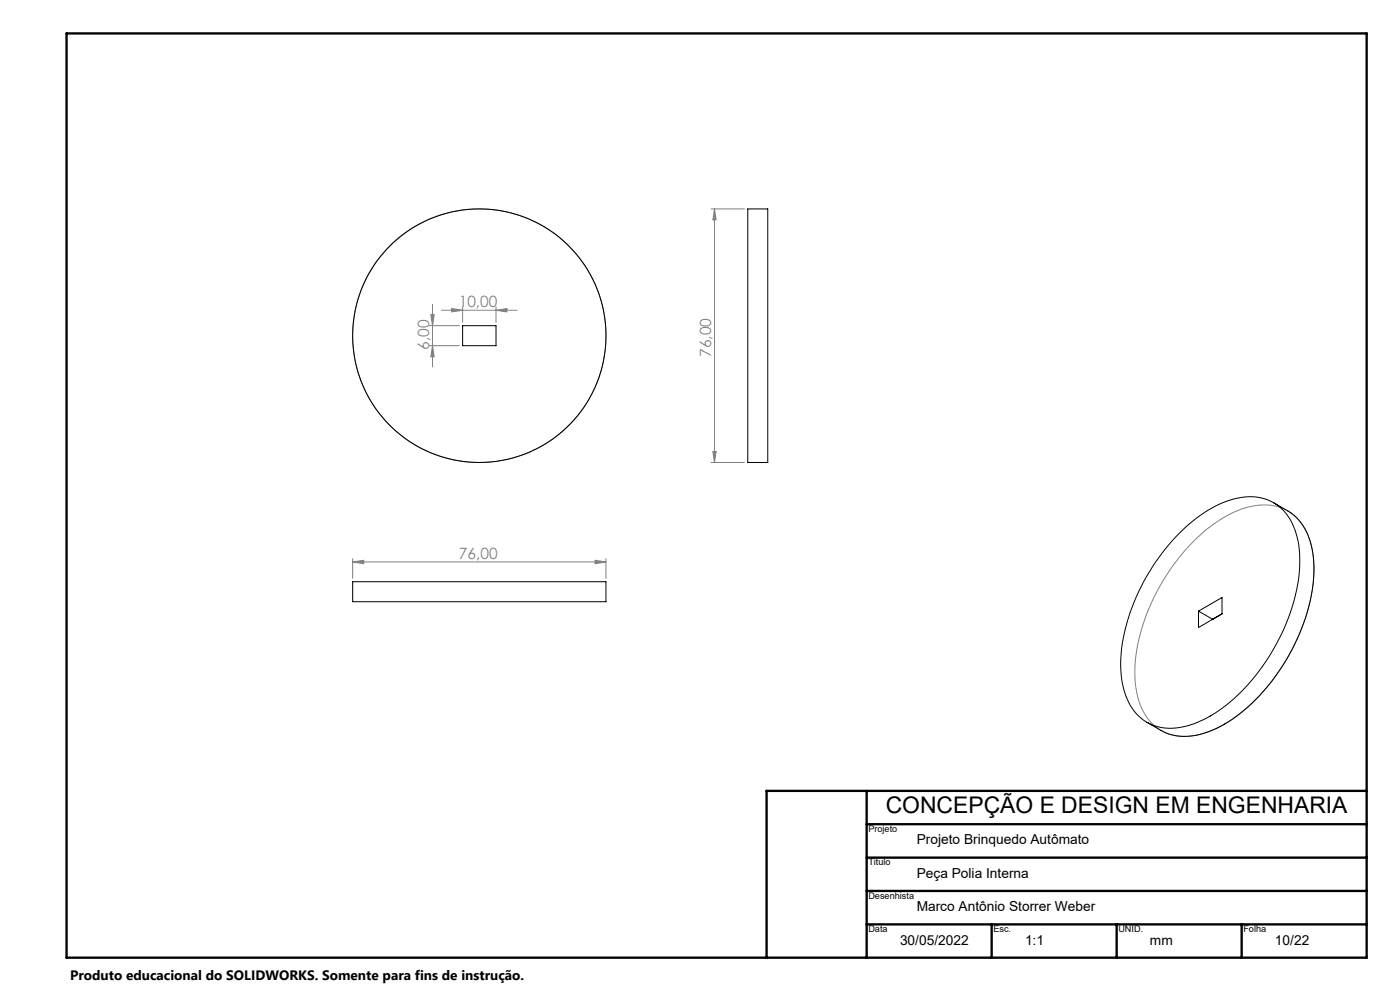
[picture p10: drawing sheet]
<svg xmlns="http://www.w3.org/2000/svg" width="420mm" height="297mm" viewBox="0 0 420 297" stroke-linecap="round" stroke-linejoin="round" font-family="sans-serif">
<g fill="none" stroke="#808080" stroke-width=".3">
<path d="M213.4 62.6h9.9M214.3 62.6l.5 3.3h-.9zM214.3 62.6v76M128.8 97.6h9M129.3 94.3h.9l-.4 3.3zM129.8 91.3v18.7M132.4 93h22.8M135.5 92.5l3.3 .5-3.3 .5zM138.8 92v4.6M148.8 93l3.3-.5v1zM148.8 92v4.6M128.8 103.6h9"/>
<path d="M129.8 103.6l.4 3.3h-.9zM213.4 138.6h9.9M213.9 135.3h.9l-.5 3.3zM105.8 168.4l3.3-.5v1zM105.8 167.4v6M105.8 168.4h76M178.5 167.9l3.3 .5-3.3 .5zM181.8 167.4v6M358.1 162.2a35.2 35.2 0 0 1 18.6-10.7 14.1 14.1 0 0 1 16.3 10.6 41 41 0 0 1-2.3 25.7 58.3 58.3 0 0 1-23.8 29.5 20.4 20.4 0 0 1-16.3 2.7 15.1 15.1 0 0 1-9.5-12.1 44.4 44.4 0 0 1 4-26.4 62 62 0 0 1 13-19.3z"/>
<circle cx="143.8" cy="100.6" r="38"/>
</g>
<path d="M20 10h390v277h-390zM260 237v50M410 237h-180v50M260 247h150M260 257h150M260 267h150M260 277h150M297.5 277v10M335 277v10M372.5 277v10" fill="none" stroke="#000" stroke-width=".7"/>
<g fill="#808080">
<path d="M148.8 93l3.3-.5v1zM135.5 92.5l3.3 .5-3.3 .5zM178.5 167.9l3.3 .5-3.3 .5zM105.8 168.4l3.3-.5v1z"/>
<path d="M129.8 103.6l.4 3.3h-.9zM129.3 94.3h.9l-.4 3.3zM213.9 135.3h.9l-.5 3.3zM214.3 62.6l.5 3.3h-.9z"/>
</g>
<g fill="none" stroke="#000" stroke-width=".3">
<path d="M224.3 62.6h6v76h-6zM138.8 97.6h10v6h-10zM353.8 159.8a35.3 35.3 0 0 1 18.6-10.7 14 14 0 0 1 16.4 10.8 39.3 39.3 0 0 1-1.7 23.7 60.5 60.5 0 0 1-22.8 30.3 22.5 22.5 0 0 1-16.8 3.9 14.3 14.3 0 0 1-10.2-10.5 38.5 38.5 0 0 1 1.3-22.2 64.4 64.4 0 0 1 15.2-25.3zM382.1 150.7l4.2 2.4a16.7 16.7 0 0 1 7.6 12.8 49.1 49.1 0 0 1-5.8 27.8 54.6 54.6 0 0 1-23.2 24.6 18.4 18.4 0 0 1-15.9 1l-4.9-2.8M105.8 174.3h76v6h-76zM359.6 183.2v4.9l7-4.1M359.6 183.2l7-4.1v4.9M359.6 183.2l4.2 2.4M363.8 185.6h.1M366.6 184l-2.8 1.6"/>
<circle cx="143.8" cy="100.6" r="38"/>
</g>
<text font-size="6.9" x="265.7" y="243.7">CONCEPÇÃO E DESIGN EM ENGENHARIA</text>
<g font-size="4.7" fill="#808080">
<text x="137.6" y="91.9">10,00</text>
<text x="128.8" y="104.9" transform="rotate(-90 128.8 104.9)">6,00</text>
<text x="213.3" y="107" transform="rotate(-90 213.3 107)">76,00</text>
<text x="137.7" y="167.4">76,00</text>
</g>
<g font-size="4.1">
<text x="275" y="253.1">Projeto Brinquedo Autômato</text>
<text x="275" y="263.1">Peça Polia Interna</text>
<text x="275" y="273.1">Marco Antônio Storrer Weber</text>
<text x="270" y="283.1">30/05/2022</text>
<text x="307.5" y="283.1">1:1</text>
<text x="345" y="283.1">mm</text>
<text x="382.5" y="283.1">10/22</text>
<text x="21" y="293.7">Produto educacional do SOLIDWORKS. Somente para fins de instrução.</text>
</g>
<g font-size="2.7">
<text x="260.5" y="249.4">Projeto</text>
<text x="260.5" y="259.4">Titulo</text>
<text x="260.5" y="269.4">Desenhista</text>
<text x="260.5" y="279.4">Data</text>
<text x="298" y="279.4">Esc.</text>
<text x="335.5" y="279.4">UNID.</text>
<text x="373" y="279.4">Folha</text>
</g>
</svg>
